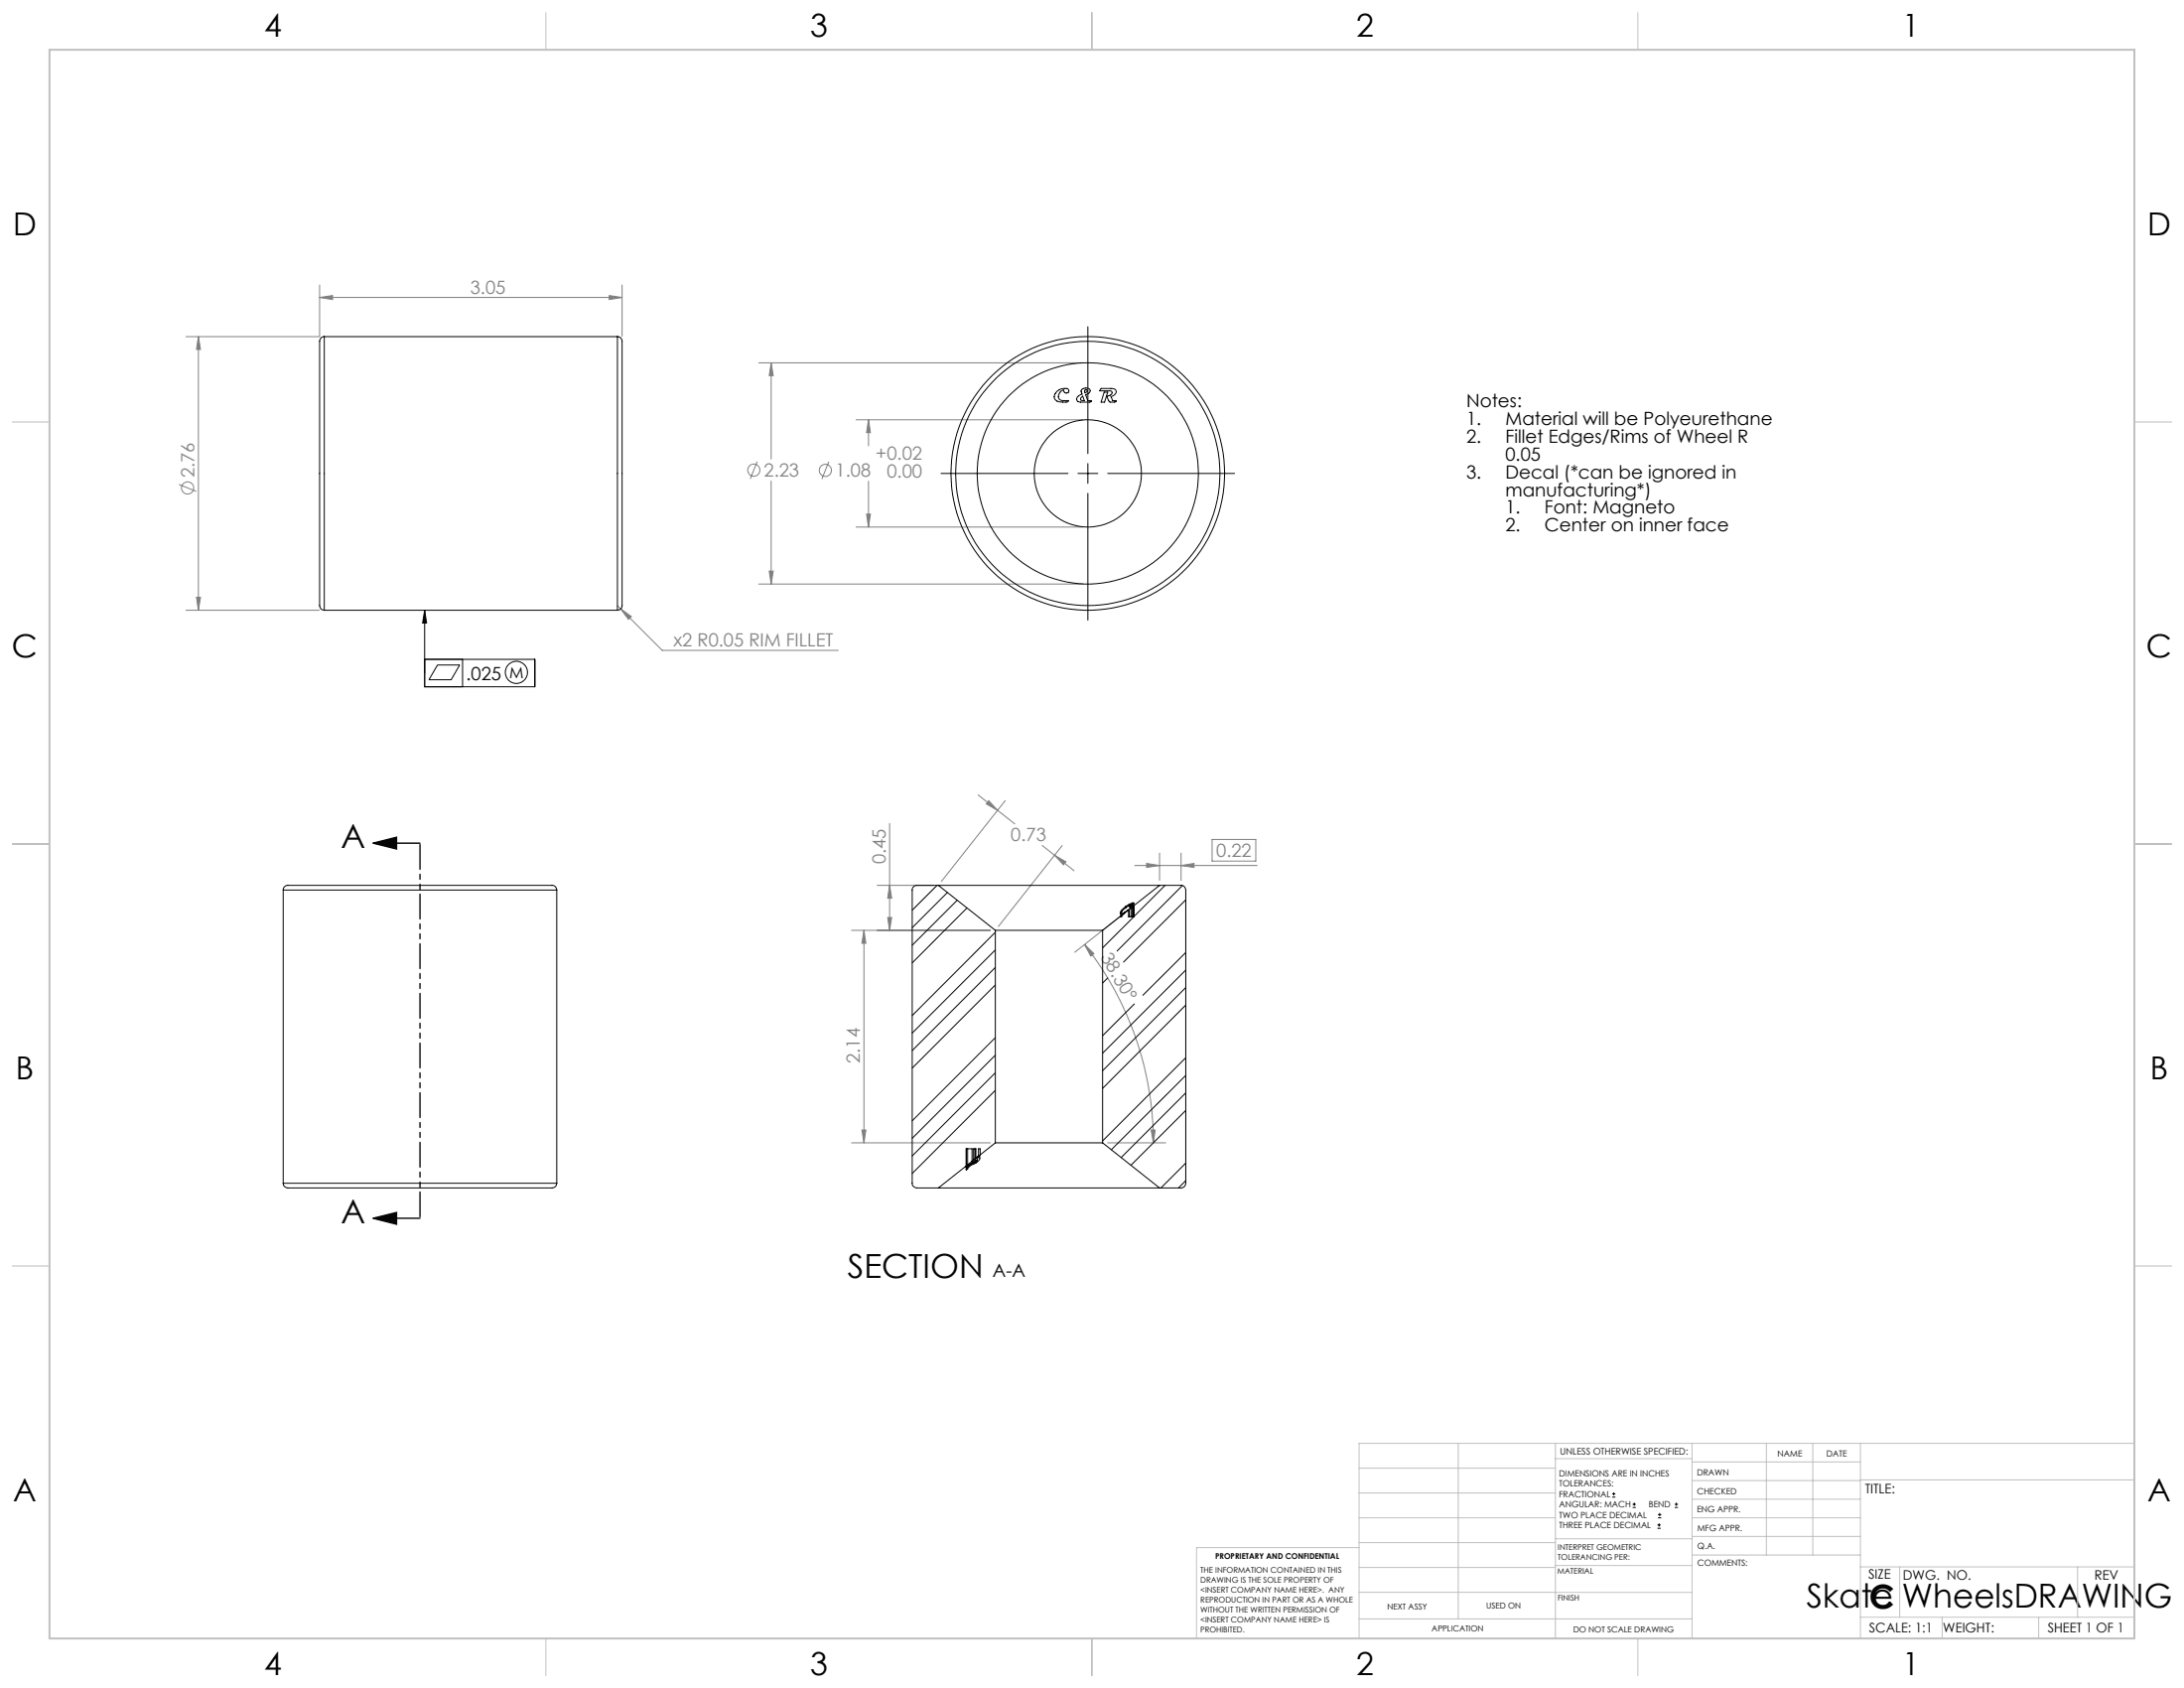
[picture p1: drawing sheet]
<svg xmlns="http://www.w3.org/2000/svg" width="559mm" height="432mm" viewBox="0 0 559 432" stroke-linecap="round" stroke-linejoin="round" font-family="sans-serif">
<g fill="none" stroke="#808080" stroke-width=".25">
<path d="M81.8 76.1l3.3-.5v1zM81.8 72.9v13.1M81.8 76.1h77.4M155.9 75.6l3.3 .5-3.3 .5zM159.2 72.9v13.1M47.6 86.1h34.1M50.8 86.1l.5 3.3h-1zM50.8 86.1v70M194.1 92.8h83M197.3 92.8l.5 3.3h-1zM197.3 92.8v24.6M193.7 118l-1.7 4.5"/>
<path d="M212.1 118.1l-1.8 4.5M219 107.4h58.1M222.2 107.4l.5 3.3h-1zM222.2 107.4v6.7M45.8 123.9l4.4 1.8M197.3 123v26.4M219 134.8h58.1M221.7 131.5h1l-.5 3.3zM222.2 123.1v11.7M47.6 156.1h34.1M50.3 152.8h1l-.5 3.3zM158 154.9l11.4 11.5h45.1"/>
<path d="M158.8 155.8l2.7 1.9-.7 .7zM194.1 149.4h83M196.8 146.1h1l-.5 3.3zM227.6 210.6v27.4M250.3 203.3l4.9 4M253 204.8l2.2 2.5-2.9-1.7zM255.2 207.3l4.4 3.4M257.2 204.8l-16.3 20.7M266.7 216.3l3.1 2.5M269.8 218.8l2.9 1.7-.6 .7zM269.8 218.8l5 3.9M271.8 216.3l-16.4 20.7"/>
<path d="M296.7 218.2v7M302.2 218.2v7M310.1 214.7h11.2v5.6h-11.2zM217.9 238h35.5M221.1 238v54.3M221.1 238l.4 3.3h-1zM224.4 226.5h14.4M227.1 234.7h1l-.5 3.3zM227.6 226.5l.5 3.3h-1zM289.2 232.4l-14.2 11.2M290.3 221.4h31.4M293.4 220.9l3.3 .5-3.3 .5z"/>
<path d="M302.2 221.4l3.3-.5v1zM277.5 241.6l2.4 2.3-.8 .7zM277.5 241.6a81.7 81.7 0 0 1 17.6 50.7M217.9 292.3h35.5M220.5 289.1h1l-.4 3.2zM283.4 292.3h14.9M294.5 289.1h1.1l-.5 3.2z"/>
<circle cx="48" cy="124.8" r="1.55"/>
<circle cx="192.9" cy="120.3" r="1.56"/>
<circle cx="211.2" cy="120.3" r="1.55"/>
</g>
<g fill="none" stroke="#000" stroke-width=".25">
<path d="M278.3 83.6v32.4M278.3 118.6v5M240.8 121.1h32.5M275.8 121.1h5.1M278.3 126.2v32.4M283.4 121.1h32.5M108.7 156.1v19.6h28.1v-7h-28.1M108.7 156.1l.4 3.3h-1zM111.9 170.1h5.7l-2.2 3.8h-5.7zM118.4 168.7v7M412.5 383h.8M412.5 382.1h.8"/>
<path d="M412.9 381.7v.9M417.7 385.6h.8M417.7 384.8h.8M418.1 384.4v.8M424.1 390.9h.8M424.1 390.1h.8M424.2 388.3h.9M424.2 387.5h.9M424.5 389.7v.8M424.6 387v.9M428.5 385.6h.8M428.5 384.8h.8"/>
<path d="M428.9 384.4v.8"/>
<circle cx="132.1" cy="172" r="2.84"/>
</g>
<path d="M95.5 215.7l6-1.5v3zM95.5 215.7h12M95.5 311.6l6-1.4v3zM95.5 311.6h12" fill="none" stroke="#000" stroke-width=".35"/>
<path d="M107.5 215.7v95.9" fill="none" stroke="#000" stroke-width=".35" stroke-dasharray="6.3 1.3 1.3 1.3 1.3 1.3" stroke-dashoffset="-.4"/>
<g fill="none" stroke="#c0c0c0" stroke-width=".25">
<path d="M139.7 3.2v9.5M279.4 3.2v9.5M419.1 3.2v9.5M3.1 107.9h9.6M546.1 107.9h9.5M3.1 215.9h9.6M546.1 215.9h9.5M3.1 323.8h9.6M546.1 323.8h9.5M347.7 375.6h50.3M373.1 369.2v44.9M398 369.2v49.9"/>
<path d="M398 373.1h34.9M432.9 369.2v49.9M432.9 378.7h43.1M432.9 374h43.1M451.9 369.2v28.6M463.8 369.2v28.6M476 369.2v49.9M476 378.6h70.1M546.1 369.2h-198.4v49.9M347.7 394.6h50.3M347.7 388.3h50.3M347.7 381.9h50.3"/>
<path d="M347.7 395.9h-41.6v23.2M398 393.6h35M432.9 383.5h43.1M432.9 388.3h43.1M432.9 393h43.1M433 397.8h43M139.7 419.1v9.6M279.4 419.1v9.6M347.7 414.1h85.2M347.7 401h50.3M347.7 407.3h50.3M398 407.4h34.9"/>
<path d="M398 400.5h35M419.1 419.1v9.6M476 413.7h70.1M476 400.8h70.1M486.1 400.8v12.9M496.9 413.7v5.4M521.6 413.7v5.4M531.6 400.8v12.9"/>
</g>
<path d="M12.7 12.7h533.4v406.4h-533.4z" fill="none" stroke="#c0c0c0" stroke-width=".5"/>
<g fill="#000">
<path d="M108.7 156.1l.4 3.3h-1z"/>
<path d="M95.5 215.7l6-1.5v3zM95.5 311.6l6-1.4v3z"/>
</g>
<g fill="#808080">
<path d="M294.5 289.1h1.1l-.5 3.2zM277.5 241.6l2.4 2.3-.8 .7z"/>
<path d="M302.2 221.4l3.3-.5v1zM293.4 220.9l3.3 .5-3.3 .5z"/>
<path d="M81.8 76.1l3.3-.5v1zM155.9 75.6l3.3 .5-3.3 .5zM158.8 155.8l2 2.6 .7-.7zM222.2 107.4l.5 3.3h-1zM221.7 131.5h1l-.5 3.3zM197.3 92.8l.5 3.3h-1zM196.8 146.1h1l-.5 3.3zM269.8 218.8l2.9 1.7-.6 .7zM253 204.8l2.2 2.5-2.9-1.7z"/>
<path d="M227.1 234.7h1l-.5 3.3zM227.6 226.5l.5 3.3h-1zM220.5 289.1h1l-.4 3.2zM221.1 238l.4 3.3h-1z"/>
<path d="M50.8 86.1l.5 3.3h-1zM50.3 152.8h1l-.5 3.3z"/>
</g>
<g fill="none" stroke="#000" stroke-width=".25">
<path d="M83 86.1a1.44 1.44 0 0 0-1.2 1.9v66.5a1.32 1.32 0 0 0 1.2 1.6M83 86.1v70M83 86.1h75M158 86.1a1.39 1.39 0 0 1 1.2 1.9v66.5a1.26 1.26 0 0 1-1.2 1.6M158 86.1v70M276.8 99.7a1.58 1.58 0 0 1 2.1 0l-.1 .7-1 .6 .5 1.5h1v.2l-.5 .2h-2.3a.91 .91 0 0 1-1.1-.8 .91 .91 0 0 1 .9-1l.6-.3-.3-.7zM277.6 99.8l.1-.1a.3 .3 0 0 1 .4 .1 .3 .3 0 0 1 0 .4l-.5 .3-.1-.4zM281.7 99.4h2.7l1 .3a.77 .77 0 0 1 0 1.1l-1.1 .7 .4 1h.9l-.4 .4-1.3-.1-.7-1.4 .2-.1a.87 .87 0 0 0 .9-.3 .87 .87 0 0 0 0-1h-3zM270.5 100.1a2.77 2.77 0 0 1 2.8-.5 .63 .63 0 0 1-.4 .9 .63 .63 0 0 1-.7-.7 1.4 1.4 0 0 0-1.3 1.7 1.4 1.4 0 0 0 1.9 1h.6l-.1 .2a4.3 4.3 0 0 1-3.1-.3 1.54 1.54 0 0 1 .3-2.3zM276.7 101.6l.3-.2 .4 1.1-.9-.2v-.2zM282.5 100.3h.9l-.8 2.6h-.9zM83 156.1h75"/>
<path d="M72.5 227.7a1.39 1.39 0 0 1 1.8-1.2h59.9a39 39 0 0 1 7.7 .2l.6 1M72.5 227.7h70M72.5 227.7v75M142.5 227.7v75M239.7 226.5l-6.3 6.3M240.1 226.5h-5.5a1.2 1.2 0 0 0-1.2 1.2v75a1.2 1.2 0 0 0 1.2 1.2h5.5M240.1 226.5h56.6M240.1 226.5l14.6 11.5M242.4 228.3l-9 9M244.9 230.3l-11.5 11.5M247.4 232.3l-14 14M254.7 238.5l-21.3 21.3"/>
<path d="M254.7 238h27.4M254.7 238v54.3M282.1 238v54.3M286.6 234.4l-4.5 3.6M286.8 234.2v.3M286.9 233v.7M287 234.1v.4h-.4l.2-.3M287 234.1h.1M287.4 233.6l-.6 .6M287.4 233.6v.2M287.4 233.7l-.4 .4M288 231.9l-1.1 1.1"/>
<path d="M288 231.9v.3M288.1 233.2l-.7 .5M288.1 233.2h.1M288.1 233.2l-1.1 .9M288.2 233l-.8 .6M288.2 233v.2M288.7 232.8l-.5 .2M288.7 232.8h.1M288.7 232.8l-1.7 1.3M288.7 232.8v1.7h1.5M288.9 231.4l-.9 .5M288.9 231.4v.3"/>
<path d="M289 232.6v1.9M289.1 231.8l-.2 .2h.2M289.1 231.8v.2M289.2 232.3l-.5 .5M289.2 232.3h.1M289.5 232.1l-.3 .2M289.5 232.2l-.5 .4M289.5 232.1v.1M289.5 232.2v2.3M289.5 231.4l-.4 .4M289.5 231.4v.3M289.7 231.3a4.8 4.8 0 0 0-2.9 2.5h-.2v-.4l.3-.4"/>
<path d="M289.7 231.3l-.2 .1M289.7 231.3v.3M289.8 231h.3v.1l-1 .9M289.8 231l-.9 .4M289.8 231.9l-.3 .3M289.8 231v.5M289.8 231.9v2.6M290.1 231.7l-.6 .4M290.1 231.7v2.8M290.1 234.5l-8 8M290.2 231.6l-.1 .1M290.2 231.6v2.9"/>
<path d="M296.7 226.5h5.5a1.2 1.2 0 0 1 1.2 1.2v75a1.2 1.2 0 0 1-1.2 1.2h-5.5M296.7 226.5l-6.5 5.1M298.1 226.5l-7.9 7.9M302.5 226.5l-16.7 16.8M303.4 230.2l-15.9 15.9M254.7 243l-21.3 21.3M254.7 247.5l-21.3 21.2M254.7 252l-21.3 21.2M283.4 250.2l-1.3 1.3M290.2 256.8l-8.1 8.1M303.4 243.7l-11 10.9M303.4 248.1l-21.3 21.3"/>
<path d="M303.4 252.6l-21.3 21.3M303.4 257.1l-21.3 21.3M254.7 265.4l-21.3 21.3M254.7 269.9l-21.3 21.3M254.7 274.4l-21.3 21.3M254.7 278.9l-21.3 21.3M303.4 270.6l-21.3 21.3M303.4 275.1l-19.1 19M303.4 279.6l-16.6 16.5M247.2 298.3l-7.1 5.6M247.2 298.5l2.5-1.8v.2l-2.5 1.8zM247.3 298.2l-.1 .1"/>
<path d="M247.3 293.9v4.3M247.3 298.8v.4M247.6 298l-.3 .2M247.6 293.9v4.1l1.1-.9M247.6 298.6l-.3 .2M247.6 298.8v.3l-.3 .1M247.6 298.6v.2M248.6 298l-1 .8M248.6 297.7v.3M248.7 297.1v-3.2h-1.5v4.4M249.1 296.8l-.4 .3M249.4 296.5l-.3 .3"/>
<path d="M249.4 293.9v2.6M249.7 296.3v-2.4h-.6v2.9M249.8 297.4l-1.2 .6M249.8 297.4l.8-.7 .1-.9-.6 .4a1.45 1.45 0 0 1-1.4 1.4l-1.1 1M249.8 297.1v.3M250.1 296l-.7 .5M250.1 296l-.4 .3M250.1 296h.1M250.4 295.8l-.3 .2M250.4 295.8l-.7 .5M250.8 295.4l-.7 .6M250.8 295.4v-1.5h-.4v1.9"/>
<path d="M254.7 292.3h27.4M254.7 292.3l-3.9 3.1M282.1 292.3l14.6 11.6M303.4 297.5l-6.4 6.4M303.4 284.1l-14.1 14M72.5 302.7a1.44 1.44 0 0 0 1.8 1.2h66.6a1.32 1.32 0 0 0 1.6-1.2M72.5 302.7h70M240.1 303.9h56.6M303.4 302l-1.9 1.9"/>
<circle cx="278.3" cy="121.1" r="33.8"/>
<circle cx="278.3" cy="121.1" r="35"/>
<circle cx="278.3" cy="121.1" r="28.3"/>
<circle cx="278.3" cy="121.1" r="13.7"/>
</g>
<g font-size="8.5">
<text x="87.3" y="216.8">A</text>
<text x="87.3" y="312.8">A</text>
<text x="216.9" y="326.8">SECTION</text>
<text x="462.2" y="411.3">Skate WheelsDRAWING</text>
<text x="478.3" y="411.4">C</text>
</g>
<g font-size="8.1">
<text x="67.6" y="9.3">4</text>
<text x="207.3" y="9.3">3</text>
<text x="347" y="9.3">2</text>
<text x="486.7" y="9.3">1</text>
<text x="3.3" y="60.1">D</text>
<text x="549.4" y="60.1">D</text>
<text x="3" y="168">C</text>
<text x="549.1" y="168">C</text>
<text x="4" y="276">B</text>
<text x="550.1" y="276">B</text>
<text x="3.3" y="383.9">A</text>
<text x="549.4" y="383.9">A</text>
<text x="67.6" y="428.4">4</text>
<text x="207.3" y="428.4">3</text>
<text x="347" y="428.4">2</text>
<text x="486.7" y="428.4">1</text>
</g>
<g font-size="4.7" fill="#808080">
<text x="120.3" y="75.1">3.05</text>
<text x="224.1" y="117.5">+0.02</text>
<text x="49.7" y="122.2" transform="rotate(-90 49.7 122.2)">2.76</text>
<text x="195.5" y="122">2.23</text>
<text x="213.8" y="122">1.08</text>
<text x="226.9" y="122.1">0.00</text>
<text x="172.3" y="165.3">x2 R0.05 RIM FILLET</text>
<text x="258.6" y="215.3">0.73</text>
<text x="226.6" y="221" transform="rotate(-90 226.6 221)">0.45</text>
<text x="311.2" y="219.2">0.22</text>
<text x="281.5" y="244.8" transform="rotate(60 281.5 244.8)">38.30°</text>
<text x="220" y="272" transform="rotate(-90 220 272)">2.14</text>
</g>
<g font-size="4.7">
<text x="375.2" y="104.2">Notes:</text>
<text x="375.2" y="108.8">1.</text>
<text x="375.2" y="113.3">2.</text>
<text x="385.2" y="108.8">Material will be Polyeurethane</text>
<text x="385.2" y="113.3">Fillet Edges/Rims of Wheel R</text>
<text x="385.2" y="117.8">0.05</text>
<text x="375.2" y="122.3">3.</text>
<text x="385.2" y="122.3">Decal (*can be ignored in</text>
<text x="385.2" y="126.9">manufacturing*)</text>
<text x="385.2" y="131.4">1.</text>
<text x="395.2" y="131.4">Font: Magneto</text>
<text x="385.2" y="135.9">2.</text>
<text x="395.2" y="135.9">Center on inner face</text>
<text x="119.2" y="173.9">.025</text>
<text x="254" y="326.8">A-A</text>
</g>
<text font-size="4" x="130.3" y="173.4">M</text>
<g font-size="3.4">
<text x="477.2" y="381.9">TITLE:</text>
<text x="478.1" y="404">SIZE</text>
<text x="486.9" y="404">DWG. NO.</text>
<text x="535.9" y="404.1">REV</text>
<text x="478.2" y="417.6">SCALE: 1:1</text>
<text x="497.1" y="417.7">WEIGHT:</text>
<text x="523.9" y="417.6">SHEET 1 OF 1</text>
</g>
<text font-size="2.4" x="399.2" y="372.1">UNLESS OTHERWISE SPECIFIED:</text>
<g font-size="2.2">
<text x="398.9" y="377.7">DIMENSIONS ARE IN INCHES</text>
<text x="434.2" y="377.3">DRAWN</text>
<text x="454.8" y="372.5">NAME</text>
<text x="467.3" y="372.6">DATE</text>
<text x="398.9" y="380.3">TOLERANCES:</text>
<text x="398.9" y="383">FRACTIONAL</text>
<text x="434.3" y="382.2">CHECKED</text>
<text x="398.9" y="385.6">ANGULAR: MACH</text>
<text x="398.9" y="388.3">TWO PLACE DECIMAL</text>
<text x="421.9" y="385.6">BEND</text>
<text x="434.2" y="386.9">ENG APPR.</text>
<text x="398.9" y="390.9">THREE PLACE DECIMAL</text>
<text x="434.3" y="391.6">MFG APPR.</text>
<text x="434.3" y="396.3">Q.A.</text>
<text x="434.3" y="400.5">COMMENTS:</text>
</g>
<g font-size="2.1">
<text x="354.9" y="411.6">NEXT ASSY</text>
<text x="380.3" y="411.6">USED ON</text>
<text x="366.3" y="417.4">APPLICATION</text>
<text x="402.5" y="417.5">DO NOT SCALE DRAWING</text>
</g>
<g font-size="2">
<text x="310.9" y="398.8">PROPRIETARY AND CONFIDENTIAL</text>
<text x="398.6" y="396.5">INTERPRET GEOMETRIC</text>
<text x="398.6" y="399">TOLERANCING PER:</text>
<text x="307.2" y="402.4">THE INFORMATION CONTAINED IN THIS</text>
<text x="307.2" y="404.9">DRAWING IS THE SOLE PROPERTY OF</text>
<text x="307.2" y="407.5">&lt;INSERT COMPANY NAME HERE&gt;. ANY</text>
<text x="398.5" y="402.6">MATERIAL</text>
<text x="307.2" y="410">REPRODUCTION IN PART OR AS A WHOLE</text>
<text x="307.2" y="412.5">WITHOUT THE WRITTEN PERMISSION OF</text>
<text x="398.5" y="409.4">FINISH</text>
<text x="307.2" y="415">&lt;INSERT COMPANY NAME HERE&gt; IS</text>
<text x="307.2" y="417.6">PROHIBITED.</text>
</g>
</svg>
